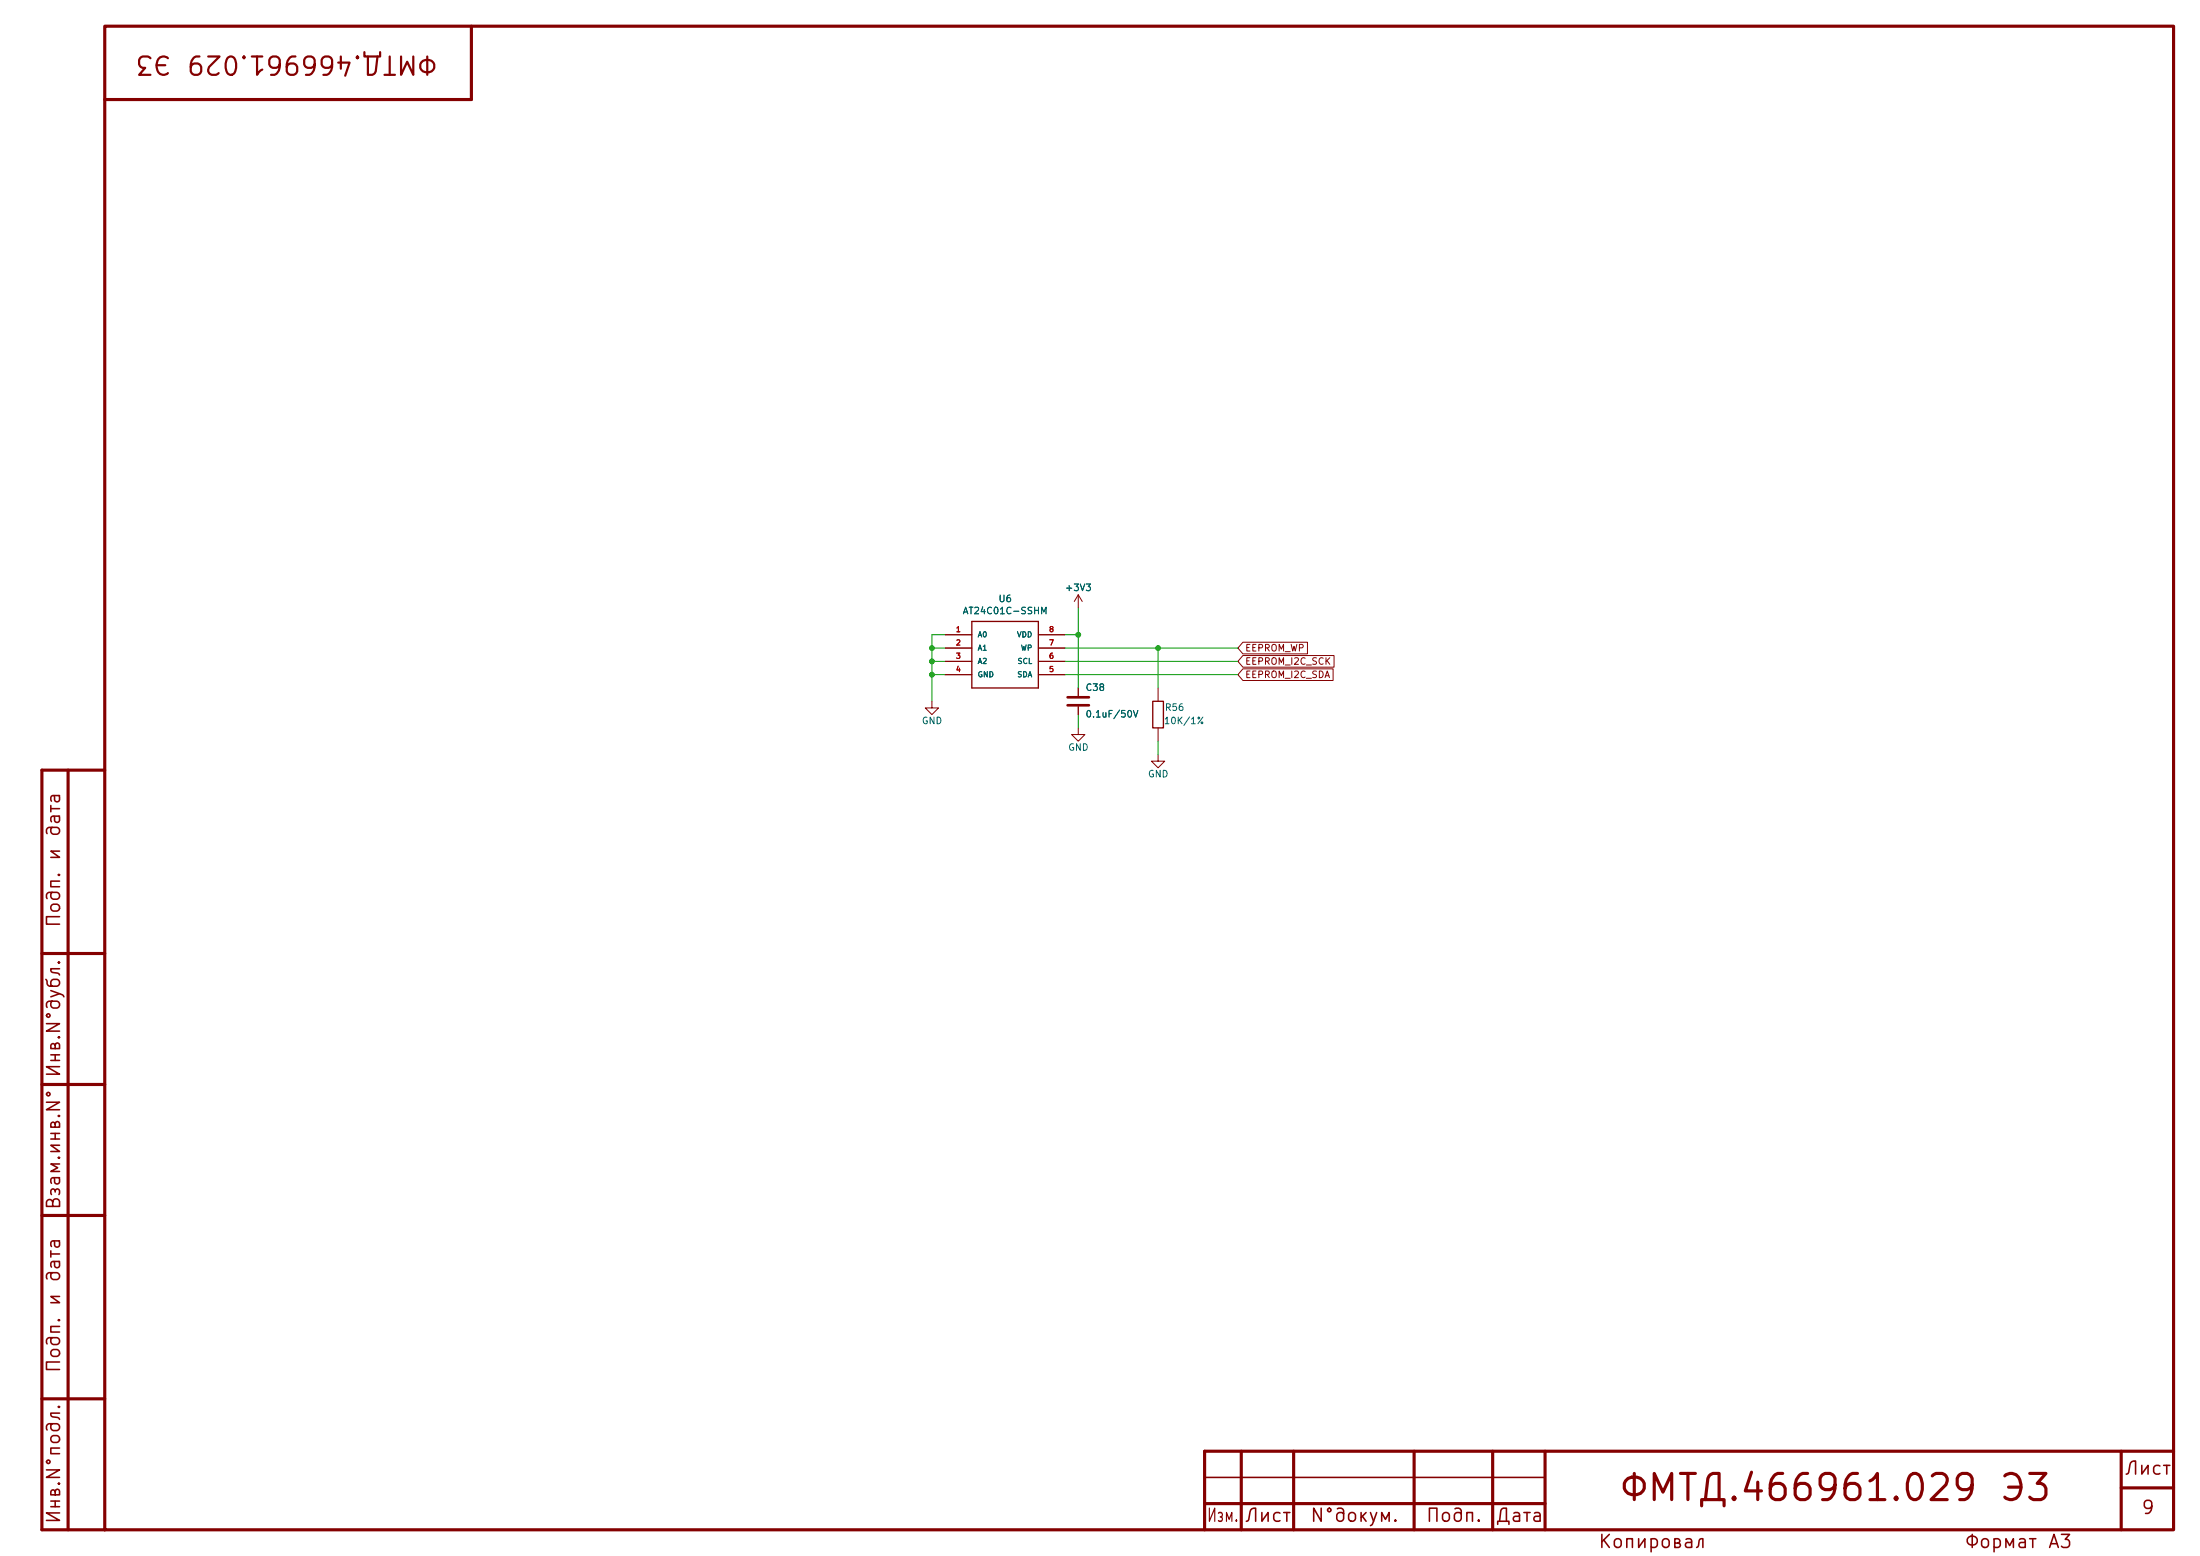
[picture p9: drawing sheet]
<svg xmlns="http://www.w3.org/2000/svg" width="297mm" height="210mm" viewBox="0 0 297 210" stroke-linecap="round" stroke-linejoin="round" font-family="sans-serif">
<g fill="none" stroke="#840000" stroke-width=".42">
<path d="M14.1 3.5h279.3v203h-279.3zM63.6 3.5v9.9h-49.5M9.2 103.9v102.6M14.1 103.9h-8.4v102.6h8.4M5.7 128.7h8.4M5.7 146.4h8.4M5.7 164h8.4M5.7 188.8h8.4M167.6 195.9v10.6M174.6 195.9v10.6M190.9 195.9v10.6M201.5 195.9v10.6"/>
<path d="M208.6 195.9v10.6M286.4 195.9v10.6M293.4 195.9h-130.8v10.6M162.6 202.9h46M286.4 200.8h7"/>
</g>
<path d="M162.6 199.4h46" fill="none" stroke="#840000" stroke-width=".21"/>
<path d="M131.2 83.9h9v9h-9zM155.6 94.6h1.5v3.6h-1.5z" fill="none" stroke="#840000" stroke-width=".18"/>
<g fill="none" stroke="#840000" stroke-width=".14">
<path d="M125.8 94.6v.9h-.9l.9 .9 .9-.9h-.9M127.6 85.7h3.6M127.6 87.5h3.6M127.6 89.3h3.6M127.6 91.1h3.6M140.2 85.7h3.6M140.2 87.5h3.6M140.2 89.3h3.6M140.2 91.1h3.6M145.6 98.2v.9h-.9l.9 .9 .9-.9h-.9M145.6 80.3v1.8M145.6 92.9v1"/>
<path d="M145.6 95.4v1M145.6 80.3l-.6 .9M145.6 80.3l.5 .9M156.3 92.9v1.7M156.3 98.2v1.8M167.8 90.3h12.2v1.5h-12.2l-.7-.7zM167.8 86.7h8.7v1.6h-8.7l-.7-.8zM167.8 88.5h12.3v1.5h-12.3l-.7-.7zM156.3 101.8v.9h-.9l.9 .9 .9-.9h-.9"/>
</g>
<path d="M144.1 94.1h2.9M144.1 95.2h2.9" fill="none" stroke="#840000" stroke-width=".36"/>
<path d="M125.8 87.5h1.8M125.8 91.1h1.8M125.8 89.3h1.8M127.6 85.7h-1.8v8.9M143.8 87.5h23.3M143.8 85.7h1.8M143.8 91.1h23.3M143.8 89.3h23.3M145.6 82.1v10.8M145.6 96.4v1.8M156.3 87.5v5.4M156.3 100v1.8" fill="none" stroke="#009600" stroke-width=".14"/>
<g fill="#009600" stroke="#009600" stroke-width=".14">
<circle cx="125.8" cy="89.3" r=".32"/>
<circle cx="125.8" cy="87.5" r=".32"/>
<circle cx="125.8" cy="91.1" r=".32"/>
<circle cx="145.6" cy="85.7" r=".32"/>
<circle cx="156.3" cy="87.5" r=".32"/>
</g>
<g font-size="3.5" fill="#840000">
<text x="218.4" y="203.5">ФМТД.466961.029</text>
<text x="269.6" y="203.5">Э3</text>
</g>
<g font-size="2.5" fill="#840000">
<text x="23.4" y="6.9" transform="rotate(-180 23.4 6.9)">Э3</text>
<text x="59.2" y="6.9" transform="rotate(-180 59.2 6.9)">ФМТД.466961.029</text>
</g>
<g font-size="1.8" fill="#840000">
<text x="8.6" y="113.1" transform="rotate(-90 8.6 113.1)">дата</text>
<text x="8.6" y="116.3" transform="rotate(-90 8.6 116.3)">и</text>
<text x="8.6" y="125.3" transform="rotate(-90 8.6 125.3)">Подп.</text>
<text x="8.6" y="145.6" transform="rotate(-90 8.6 145.6)">Инв.N°дубл.</text>
<text x="8.6" y="163.4" transform="rotate(-90 8.6 163.4)">Взам.инв.N°</text>
<text x="8.6" y="173.2" transform="rotate(-90 8.6 173.2)">дата</text>
<text x="8.6" y="176.4" transform="rotate(-90 8.6 176.4)">и</text>
<text x="8.6" y="185.4" transform="rotate(-90 8.6 185.4)">Подп.</text>
<text x="286.7" y="199.5">Лист</text>
<text x="8.6" y="205.8" transform="rotate(-90 8.6 205.8)">Инв.N°подл.</text>
<text x="162.8" y="205.9">Изм.</text>
<text x="167.9" y="205.9">Лист</text>
<text x="176.8" y="205.9">N°докум.</text>
<text x="192.4" y="205.9">Подп.</text>
<text x="201.8" y="205.9">Дата</text>
<text x="215.7" y="209.4">Копировал</text>
<text x="265.2" y="209.4">Формат</text>
<text x="276.4" y="209.4">A3</text>
<text x="289" y="204.8">9</text>
</g>
<g font-size=".9" fill="#006464">
<text x="129.9" y="83.1">AT24C01C-SSHM</text>
<text x="134.7" y="81.5">U6</text>
<text x="143.7" y="80">+3V3</text>
<text x="146.5" y="93.5">C38</text>
<text x="124.4" y="98">GND</text>
<text x="144.1" y="101.5">GND</text>
<text x="146.5" y="97.1">0.1uF/50V</text>
<text x="157" y="98">10K/1%</text>
<text x="157.2" y="96.2">R56</text>
<text x="154.9" y="105.1">GND</text>
</g>
<g font-size=".9" fill="#840000">
<text x="168" y="88.1">EEPROM_WP</text>
<text x="168" y="89.9">EEPROM_I2C_SCK</text>
<text x="168" y="91.7">EEPROM_I2C_SDA</text>
</g>
<g font-size=".7" fill="#a90000">
<text x="129" y="85.5">1</text>
<text x="129" y="87.3">2</text>
<text x="129" y="89.1">3</text>
<text x="141.5" y="89.1">6</text>
<text x="141.5" y="87.3">7</text>
<text x="141.5" y="85.5">8</text>
<text x="129" y="90.9">4</text>
<text x="141.5" y="90.9">5</text>
</g>
<g font-size=".7" fill="#006464">
<text x="131.9" y="86.2">A0</text>
<text x="131.9" y="88">A1</text>
<text x="131.9" y="89.8">A2</text>
<text x="137.2" y="86.2">VDD</text>
<text x="137.3" y="89.8">SCL</text>
<text x="137.7" y="88">WP</text>
<text x="131.9" y="91.6">GND</text>
<text x="137.3" y="91.6">SDA</text>
</g>
</svg>
